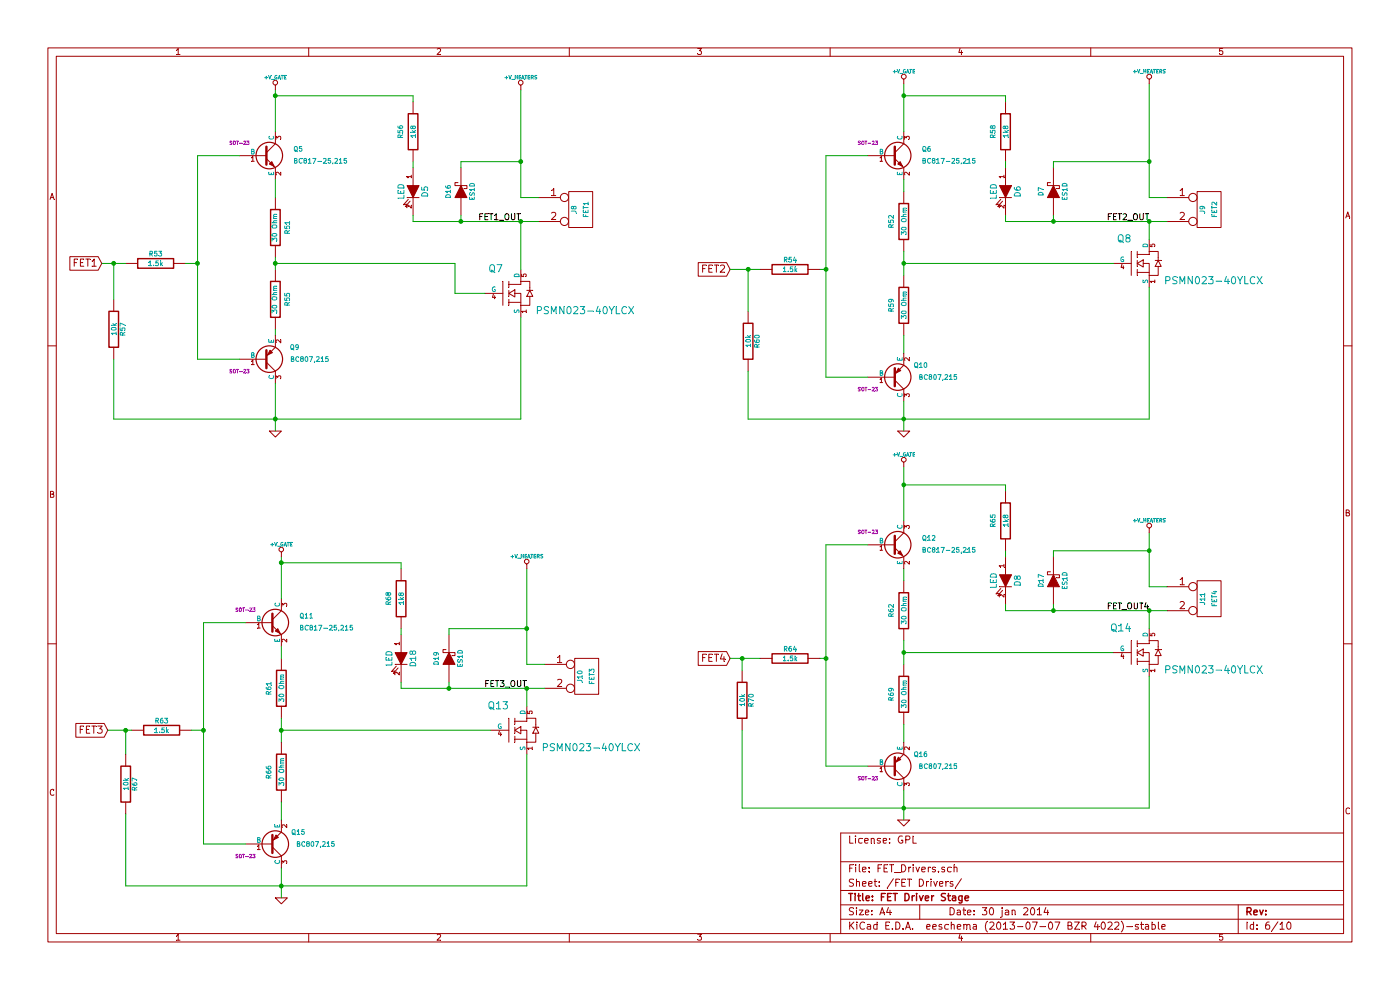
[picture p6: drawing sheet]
EESchema Schematic File Version 2
LIBS:power
LIBS:device
LIBS:transistors
LIBS:conn
LIBS:linear
LIBS:regul
LIBS:74xx
LIBS:cmos4000
LIBS:adc-dac
LIBS:memory
LIBS:xilinx
LIBS:special
LIBS:microcontrollers
LIBS:dsp
LIBS:microchip
LIBS:analog_switches
LIBS:motorola
LIBS:texas
LIBS:intel
LIBS:audio
LIBS:interface
LIBS:digital-audio
LIBS:philips
LIBS:display
LIBS:cypress
LIBS:siliconi
LIBS:opto
LIBS:atmel
LIBS:contrib
LIBS:valves
LIBS:decapede-parts
LIBS:RMC
LIBS:Decapede-cache
EELAYER 27 0
EELAYER END
$Descr A4 11693 8268
encoding utf-8
Sheet 6 10
Title "FET Driver Stage"
Date "30 jan 2014"
Rev ""
Comp ""
Comment1 "License: GPL"
Comment2 ""
Comment3 ""
Comment4 ""
$EndDescr
$Comp
L R R53
U 1 1
P 1300 2200
F 0 "R53" V 1380 2200 40  0000 C CNN
F 1 "1.5k" V 1300 2200 40  0000 C CNN
F 2 "~" V 1230 2200 30  0000 C CNN
F 3 "~" H 1300 2200 30  0000 C CNN
	1    1300 2200
	0    -1   -1   0   
$EndComp
$Comp
L R R51
U 1 1
P 2300 1900
F 0 "R51" V 2200 1900 40  0000 C CNN
F 1 "30 Ohm" V 2307 1901 40  0000 C CNN
F 2 "~" V 2230 1900 30  0000 C CNN
F 3 "~" H 2300 1900 30  0000 C CNN
	1    2300 1900
	-1   0    0    1   
$EndComp
$Comp
L R R56
U 1 1
P 3450 1100
F 0 "R56" V 3350 1100 40  0000 C CNN
F 1 "1k8" V 3457 1101 40  0000 C CNN
F 2 "~" V 3380 1100 30  0000 C CNN
F 3 "~" H 3450 1100 30  0000 C CNN
	1    3450 1100
	1    0    0    -1  
$EndComp
$Comp
L R R55
U 1 1
P 2300 2500
F 0 "R55" V 2200 2500 40  0000 C CNN
F 1 "30 Ohm" V 2307 2501 40  0000 C CNN
F 2 "~" V 2230 2500 30  0000 C CNN
F 3 "~" H 2300 2500 30  0000 C CNN
	1    2300 2500
	-1   0    0    1   
$EndComp
$Comp
L R R57
U 1 1
P 950 2750
F 0 "R57" V 1030 2750 40  0000 C CNN
F 1 "10k" V 957 2751 40  0000 C CNN
F 2 "~" V 880 2750 30  0000 C CNN
F 3 "~" H 950 2750 30  0000 C CNN
	1    950  2750
	1    0    0    -1  
$EndComp
$Comp
L BC807-40 Q9
U 1 1
P 2200 3000
F 0 "Q9" H 2500 2900 40  0000 R CNN
F 1 "BC807,215" H 2750 3000 40  0000 R CNN
F 2 "SOT-23" H 2000 3102 29  0000 C CNN
F 3 "~" H 2200 3000 60  0000 C CNN
	1    2200 3000
	1    0    0    1   
$EndComp
$Comp
L PSMN023-40YLCX Q7
U 1 1
P 4250 2450
F 0 "Q7" H 4200 2650 60  0000 R CNN
F 1 "PSMN023-40YLCX" H 5300 2300 60  0000 R CNN
F 2 "~" H 4250 2450 60  0000 C CNN
F 3 "~" H 4250 2450 60  0000 C CNN
	1    4250 2450
	1    0    0    -1  
$EndComp
$Comp
L BC817-40 Q5
U 1 1
P 2200 1300
F 0 "Q5" H 2450 1350 40  0000 L CNN
F 1 "BC817-25,215" H 2450 1250 40  0000 L CNN
F 2 "SOT-23" H 2000 1402 29  0000 C CNN
F 3 "~" H 2200 1300 60  0000 C CNN
	1    2200 1300
	1    0    0    -1  
$EndComp
$Comp
L GND #PWR0135
U 1 1
P 2300 3600
F 0 "#PWR0135" H 2300 3600 30  0001 C CNN
F 1 "GND" H 2300 3530 30  0001 C CNN
F 2 "" H 2300 3600 60  0000 C CNN
F 3 "" H 2300 3600 60  0000 C CNN
	1    2300 3600
	1    0    0    -1  
$EndComp
Text GLabel 850  2200 0    60   Input ~ 0
FET1
$Comp
L CONN_2 J8
U 1 1
P 4850 1750
F 0 "J8" V 4800 1750 40  0000 C CNN
F 1 "FET1" V 4900 1750 40  0000 C CNN
F 2 "" H 4850 1750 60  0000 C CNN
F 3 "" H 4850 1750 60  0000 C CNN
	1    4850 1750
	1    0    0    -1  
$EndComp
$Comp
L R R54
U 1 1
P 6600 2250
F 0 "R54" V 6680 2250 40  0000 C CNN
F 1 "1.5k" V 6600 2250 40  0000 C CNN
F 2 "~" V 6530 2250 30  0000 C CNN
F 3 "~" H 6600 2250 30  0000 C CNN
	1    6600 2250
	0    -1   -1   0   
$EndComp
$Comp
L R R52
U 1 1
P 7550 1850
F 0 "R52" V 7450 1850 40  0000 C CNN
F 1 "30 Ohm" V 7557 1851 40  0000 C CNN
F 2 "~" V 7480 1850 30  0000 C CNN
F 3 "~" H 7550 1850 30  0000 C CNN
	1    7550 1850
	1    0    0    -1  
$EndComp
$Comp
L R R59
U 1 1
P 7550 2550
F 0 "R59" V 7450 2550 40  0000 C CNN
F 1 "30 Ohm" V 7557 2551 40  0000 C CNN
F 2 "~" V 7480 2550 30  0000 C CNN
F 3 "~" H 7550 2550 30  0000 C CNN
	1    7550 2550
	1    0    0    -1  
$EndComp
$Comp
L R R60
U 1 1
P 6250 2850
F 0 "R60" V 6330 2850 40  0000 C CNN
F 1 "10k" V 6257 2851 40  0000 C CNN
F 2 "~" V 6180 2850 30  0000 C CNN
F 3 "~" H 6250 2850 30  0000 C CNN
	1    6250 2850
	1    0    0    -1  
$EndComp
$Comp
L BC807-40 Q10
U 1 1
P 7450 3150
F 0 "Q10" H 7750 3050 40  0000 R CNN
F 1 "BC807,215" H 8000 3150 40  0000 R CNN
F 2 "SOT-23" H 7250 3252 29  0000 C CNN
F 3 "~" H 7450 3150 60  0000 C CNN
	1    7450 3150
	1    0    0    1   
$EndComp
$Comp
L PSMN023-40YLCX Q8
U 1 1
P 9500 2200
F 0 "Q8" H 9450 2400 60  0000 R CNN
F 1 "PSMN023-40YLCX" H 10550 2050 60  0000 R CNN
F 2 "~" H 9500 2200 60  0000 C CNN
F 3 "~" H 9500 2200 60  0000 C CNN
	1    9500 2200
	1    0    0    -1  
$EndComp
$Comp
L BC817-40 Q6
U 1 1
P 7450 1300
F 0 "Q6" H 7700 1350 40  0000 L CNN
F 1 "BC817-25,215" H 7700 1250 40  0000 L CNN
F 2 "SOT-23" H 7250 1402 29  0000 C CNN
F 3 "~" H 7450 1300 60  0000 C CNN
	1    7450 1300
	1    0    0    -1  
$EndComp
$Comp
L GND #PWR0136
U 1 1
P 7550 3600
F 0 "#PWR0136" H 7550 3600 30  0001 C CNN
F 1 "GND" H 7550 3530 30  0001 C CNN
F 2 "" H 7550 3600 60  0000 C CNN
F 3 "" H 7550 3600 60  0000 C CNN
	1    7550 3600
	1    0    0    -1  
$EndComp
Text GLabel 6100 2250 0    60   Input ~ 0
FET2
$Comp
L CONN_2 J9
U 1 1
P 10100 1750
F 0 "J9" V 10050 1750 40  0000 C CNN
F 1 "FET2" V 10150 1750 40  0000 C CNN
F 2 "" H 10100 1750 60  0000 C CNN
F 3 "" H 10100 1750 60  0000 C CNN
	1    10100 1750
	1    0    0    -1  
$EndComp
$Comp
L R R63
U 1 1
P 1350 6100
F 0 "R63" V 1430 6100 40  0000 C CNN
F 1 "1.5k" V 1350 6100 40  0000 C CNN
F 2 "~" V 1280 6100 30  0000 C CNN
F 3 "~" H 1350 6100 30  0000 C CNN
	1    1350 6100
	0    -1   -1   0   
$EndComp
$Comp
L R R61
U 1 1
P 2350 5750
F 0 "R61" V 2250 5750 40  0000 C CNN
F 1 "30 Ohm" V 2357 5751 40  0000 C CNN
F 2 "~" V 2280 5750 30  0000 C CNN
F 3 "~" H 2350 5750 30  0000 C CNN
	1    2350 5750
	1    0    0    -1  
$EndComp
$Comp
L R R66
U 1 1
P 2350 6450
F 0 "R66" V 2250 6450 40  0000 C CNN
F 1 "30 Ohm" V 2357 6451 40  0000 C CNN
F 2 "~" V 2280 6450 30  0000 C CNN
F 3 "~" H 2350 6450 30  0000 C CNN
	1    2350 6450
	1    0    0    -1  
$EndComp
$Comp
L R R67
U 1 1
P 1050 6550
F 0 "R67" V 1130 6550 40  0000 C CNN
F 1 "10k" V 1057 6551 40  0000 C CNN
F 2 "~" V 980 6550 30  0000 C CNN
F 3 "~" H 1050 6550 30  0000 C CNN
	1    1050 6550
	1    0    0    -1  
$EndComp
$Comp
L BC807-40 Q15
U 1 1
P 2250 7050
F 0 "Q15" H 2550 6950 40  0000 R CNN
F 1 "BC807,215" H 2800 7050 40  0000 R CNN
F 2 "SOT-23" H 2050 7152 29  0000 C CNN
F 3 "~" H 2250 7050 60  0000 C CNN
	1    2250 7050
	1    0    0    1   
$EndComp
$Comp
L PSMN023-40YLCX Q13
U 1 1
P 4300 6100
F 0 "Q13" H 4250 6300 60  0000 R CNN
F 1 "PSMN023-40YLCX" H 5350 5950 60  0000 R CNN
F 2 "~" H 4300 6100 60  0000 C CNN
F 3 "~" H 4300 6100 60  0000 C CNN
	1    4300 6100
	1    0    0    -1  
$EndComp
$Comp
L BC817-40 Q11
U 1 1
P 2250 5200
F 0 "Q11" H 2500 5250 40  0000 L CNN
F 1 "BC817-25,215" H 2500 5150 40  0000 L CNN
F 2 "SOT-23" H 2050 5302 29  0000 C CNN
F 3 "~" H 2250 5200 60  0000 C CNN
	1    2250 5200
	1    0    0    -1  
$EndComp
$Comp
L GND #PWR0137
U 1 1
P 2350 7500
F 0 "#PWR0137" H 2350 7500 30  0001 C CNN
F 1 "GND" H 2350 7430 30  0001 C CNN
F 2 "" H 2350 7500 60  0000 C CNN
F 3 "" H 2350 7500 60  0000 C CNN
	1    2350 7500
	1    0    0    -1  
$EndComp
Text GLabel 900  6100 0    60   Input ~ 0
FET3
$Comp
L CONN_2 J10
U 1 1
P 4900 5650
F 0 "J10" V 4850 5650 40  0000 C CNN
F 1 "FET3" V 4950 5650 40  0000 C CNN
F 2 "" H 4900 5650 60  0000 C CNN
F 3 "" H 4900 5650 60  0000 C CNN
	1    4900 5650
	1    0    0    -1  
$EndComp
$Comp
L R R64
U 1 1
P 6600 5500
F 0 "R64" V 6680 5500 40  0000 C CNN
F 1 "1.5k" V 6600 5500 40  0000 C CNN
F 2 "~" V 6530 5500 30  0000 C CNN
F 3 "~" H 6600 5500 30  0000 C CNN
	1    6600 5500
	0    -1   -1   0   
$EndComp
$Comp
L R R62
U 1 1
P 7550 5100
F 0 "R62" V 7450 5100 40  0000 C CNN
F 1 "30 Ohm" V 7557 5101 40  0000 C CNN
F 2 "~" V 7480 5100 30  0000 C CNN
F 3 "~" H 7550 5100 30  0000 C CNN
	1    7550 5100
	1    0    0    -1  
$EndComp
$Comp
L R R69
U 1 1
P 7550 5800
F 0 "R69" V 7450 5800 40  0000 C CNN
F 1 "30 Ohm" V 7557 5801 40  0000 C CNN
F 2 "~" V 7480 5800 30  0000 C CNN
F 3 "~" H 7550 5800 30  0000 C CNN
	1    7550 5800
	1    0    0    -1  
$EndComp
$Comp
L R R70
U 1 1
P 6200 5850
F 0 "R70" V 6280 5850 40  0000 C CNN
F 1 "10k" V 6207 5851 40  0000 C CNN
F 2 "~" V 6130 5850 30  0000 C CNN
F 3 "~" H 6200 5850 30  0000 C CNN
	1    6200 5850
	1    0    0    -1  
$EndComp
$Comp
L BC807-40 Q16
U 1 1
P 7450 6400
F 0 "Q16" H 7750 6300 40  0000 R CNN
F 1 "BC807,215" H 8000 6400 40  0000 R CNN
F 2 "SOT-23" H 7250 6502 29  0000 C CNN
F 3 "~" H 7450 6400 60  0000 C CNN
	1    7450 6400
	1    0    0    1   
$EndComp
$Comp
L PSMN023-40YLCX Q14
U 1 1
P 9500 5450
F 0 "Q14" H 9450 5650 60  0000 R CNN
F 1 "PSMN023-40YLCX" H 10550 5300 60  0000 R CNN
F 2 "~" H 9500 5450 60  0000 C CNN
F 3 "~" H 9500 5450 60  0000 C CNN
	1    9500 5450
	1    0    0    -1  
$EndComp
$Comp
L BC817-40 Q12
U 1 1
P 7450 4550
F 0 "Q12" H 7700 4600 40  0000 L CNN
F 1 "BC817-25,215" H 7700 4500 40  0000 L CNN
F 2 "SOT-23" H 7250 4652 29  0000 C CNN
F 3 "~" H 7450 4550 60  0000 C CNN
	1    7450 4550
	1    0    0    -1  
$EndComp
$Comp
L GND #PWR0138
U 1 1
P 7550 6850
F 0 "#PWR0138" H 7550 6850 30  0001 C CNN
F 1 "GND" H 7550 6780 30  0001 C CNN
F 2 "" H 7550 6850 60  0000 C CNN
F 3 "" H 7550 6850 60  0000 C CNN
	1    7550 6850
	1    0    0    -1  
$EndComp
Text GLabel 6100 5500 0    60   Input ~ 0
FET4
$Comp
L CONN_2 J11
U 1 1
P 10100 5000
F 0 "J11" V 10050 5000 40  0000 C CNN
F 1 "FET4" V 10150 5000 40  0000 C CNN
F 2 "" H 10100 5000 60  0000 C CNN
F 3 "" H 10100 5000 60  0000 C CNN
	1    10100 5000
	1    0    0    -1  
$EndComp
Text Label 4350 1850 2    50   ~ 0
FET1_OUT
Text Label 9600 1850 2    50   ~ 0
FET2_OUT
Text Label 4400 5750 2    50   ~ 0
FET3_OUT
Text Label 9600 5100 2    50   ~ 0
FET_OUT4
$Comp
L DIODESCH D16
U 1 1
P 3850 1600
F 0 "D16" H 3850 1700 40  0000 C CNN
F 1 "ES1D" H 3850 1500 40  0000 C CNN
F 2 "~" H 3850 1600 60  0000 C CNN
F 3 "~" H 3850 1600 60  0000 C CNN
	1    3850 1600
	0    -1   -1   0   
$EndComp
$Comp
L LED D5
U 1 1
P 3450 1600
F 0 "D5" H 3450 1700 50  0000 C CNN
F 1 "LED" H 3450 1500 50  0000 C CNN
F 2 "~" H 3450 1600 60  0000 C CNN
F 3 "~" H 3450 1600 60  0000 C CNN
	1    3450 1600
	0    1    1    0   
$EndComp
Wire Wire Line
	1650 3000 2000 3000
Connection ~ 2300 800 
Wire Wire Line
	3450 800  2300 800 
Wire Wire Line
	3450 850  3450 800 
Wire Wire Line
	3450 1400 3450 1350
Connection ~ 3850 1850
Wire Wire Line
	3450 1850 3450 1800
Wire Wire Line
	3850 1850 3850 1800
Wire Wire Line
	3850 1400 3850 1350
Connection ~ 4350 1850
Connection ~ 4350 1350
Wire Wire Line
	3850 1350 4350 1350
Connection ~ 950  2200
Wire Wire Line
	950  2500 950  2200
Wire Wire Line
	950  3500 950  3000
Wire Wire Line
	9600 4450 9600 4900
Wire Wire Line
	9600 4900 9750 4900
Wire Wire Line
	8400 5100 9750 5100
Wire Wire Line
	9600 5250 9600 5100
Wire Wire Line
	6100 5500 6350 5500
Wire Wire Line
	6200 6750 9600 6750
Wire Wire Line
	9600 6750 9600 5650
Connection ~ 7550 6750
Connection ~ 6900 5500
Wire Wire Line
	6900 6400 7250 6400
Wire Wire Line
	6900 5500 6850 5500
Wire Wire Line
	6900 4550 6900 6400
Wire Wire Line
	7250 4550 6900 4550
Wire Wire Line
	7550 6600 7550 6850
Wire Wire Line
	7550 6050 7550 6200
Connection ~ 7550 5450
Wire Wire Line
	7550 5350 7550 5550
Wire Wire Line
	7550 4750 7550 4850
Wire Wire Line
	7550 3900 7550 4350
Wire Wire Line
	4400 4750 4400 5550
Wire Wire Line
	4400 5550 4550 5550
Wire Wire Line
	3350 5750 4550 5750
Wire Wire Line
	4400 5900 4400 5750
Wire Wire Line
	900  6100 1100 6100
Wire Wire Line
	1050 7400 4400 7400
Wire Wire Line
	4400 7400 4400 6300
Connection ~ 2350 7400
Connection ~ 1700 6100
Wire Wire Line
	1700 7050 2050 7050
Wire Wire Line
	1700 6100 1600 6100
Wire Wire Line
	1700 5200 1700 7050
Wire Wire Line
	2050 5200 1700 5200
Wire Wire Line
	2350 7250 2350 7500
Wire Wire Line
	2350 6700 2350 6850
Connection ~ 2350 6100
Wire Wire Line
	2350 6000 2350 6200
Wire Wire Line
	2350 5400 2350 5500
Wire Wire Line
	2350 4650 2350 5000
Wire Wire Line
	9600 700  9600 1650
Wire Wire Line
	9600 1650 9750 1650
Wire Wire Line
	9600 1850 9600 2000
Wire Wire Line
	6100 2250 6350 2250
Wire Wire Line
	6250 3500 9600 3500
Wire Wire Line
	9600 3500 9600 2400
Connection ~ 7550 3500
Connection ~ 6900 2250
Wire Wire Line
	6900 3150 7250 3150
Wire Wire Line
	6900 2250 6850 2250
Wire Wire Line
	6900 1300 6900 3150
Wire Wire Line
	7250 1300 6900 1300
Wire Wire Line
	7550 3350 7550 3600
Wire Wire Line
	7550 2800 7550 2950
Connection ~ 7550 2200
Wire Wire Line
	7550 2100 7550 2300
Wire Wire Line
	7550 1500 7550 1600
Wire Wire Line
	7550 700  7550 1100
Wire Wire Line
	4350 750  4350 1650
Wire Wire Line
	4350 1650 4500 1650
Wire Wire Line
	3450 1850 4500 1850
Wire Wire Line
	4350 1850 4350 2250
Wire Wire Line
	850  2200 1050 2200
Wire Wire Line
	950  3500 4350 3500
Wire Wire Line
	4350 3500 4350 2650
Connection ~ 2300 3500
Connection ~ 1650 2200
Wire Wire Line
	1650 2200 1550 2200
Wire Wire Line
	1650 1300 1650 3000
Wire Wire Line
	2300 3200 2300 3600
Wire Wire Line
	2300 750  2300 1100
Wire Wire Line
	9300 2200 7550 2200
$Comp
L R R65
U 1 1
P 8400 4350
F 0 "R65" V 8300 4350 40  0000 C CNN
F 1 "1k8" V 8407 4351 40  0000 C CNN
F 2 "~" V 8330 4350 30  0000 C CNN
F 3 "~" H 8400 4350 30  0000 C CNN
	1    8400 4350
	1    0    0    -1  
$EndComp
$Comp
L DIODESCH D17
U 1 1
P 8800 4850
F 0 "D17" H 8800 4950 40  0000 C CNN
F 1 "ES1D" H 8800 4750 40  0000 C CNN
F 2 "~" H 8800 4850 60  0000 C CNN
F 3 "~" H 8800 4850 60  0000 C CNN
	1    8800 4850
	0    -1   -1   0   
$EndComp
$Comp
L LED D8
U 1 1
P 8400 4850
F 0 "D8" H 8400 4950 50  0000 C CNN
F 1 "LED" H 8400 4750 50  0000 C CNN
F 2 "~" H 8400 4850 60  0000 C CNN
F 3 "~" H 8400 4850 60  0000 C CNN
	1    8400 4850
	0    1    1    0   
$EndComp
Wire Wire Line
	7550 4050 8400 4050
Wire Wire Line
	8400 4050 8400 4100
Wire Wire Line
	8400 4650 8400 4600
Connection ~ 8800 5100
Wire Wire Line
	8400 5100 8400 5050
Wire Wire Line
	8800 5100 8800 5050
Wire Wire Line
	8800 4650 8800 4600
Wire Wire Line
	8800 4600 9600 4600
Connection ~ 9600 1350
Connection ~ 9600 1850
Connection ~ 7550 800 
Wire Wire Line
	6250 3500 6250 3100
Wire Wire Line
	6250 2600 6250 2250
Connection ~ 6250 2250
Wire Wire Line
	1050 6100 1050 6300
Connection ~ 1050 6100
Wire Wire Line
	1050 6800 1050 7400
$Comp
L R R68
U 1 1
P 3350 5000
F 0 "R68" V 3250 5000 40  0000 C CNN
F 1 "1k8" V 3357 5001 40  0000 C CNN
F 2 "~" V 3280 5000 30  0000 C CNN
F 3 "~" H 3350 5000 30  0000 C CNN
	1    3350 5000
	1    0    0    -1  
$EndComp
$Comp
L DIODESCH D19
U 1 1
P 3750 5500
F 0 "D19" H 3750 5600 40  0000 C CNN
F 1 "ES1D" H 3750 5400 40  0000 C CNN
F 2 "~" H 3750 5500 60  0000 C CNN
F 3 "~" H 3750 5500 60  0000 C CNN
	1    3750 5500
	0    -1   -1   0   
$EndComp
$Comp
L LED D18
U 1 1
P 3350 5500
F 0 "D18" H 3350 5600 50  0000 C CNN
F 1 "LED" H 3350 5400 50  0000 C CNN
F 2 "~" H 3350 5500 60  0000 C CNN
F 3 "~" H 3350 5500 60  0000 C CNN
	1    3350 5500
	0    1    1    0   
$EndComp
Wire Wire Line
	2350 4700 3350 4700
Wire Wire Line
	3350 4700 3350 4750
Wire Wire Line
	3350 5300 3350 5250
Connection ~ 3750 5750
Wire Wire Line
	3350 5750 3350 5700
Wire Wire Line
	3750 5750 3750 5700
Wire Wire Line
	3750 5300 3750 5250
Wire Wire Line
	3750 5250 4400 5250
Connection ~ 4400 5750
Connection ~ 4400 5250
Connection ~ 2350 4700
Wire Wire Line
	4100 6100 2350 6100
Wire Wire Line
	6200 6750 6200 6100
Wire Wire Line
	6200 5600 6200 5500
Connection ~ 6200 5500
Wire Wire Line
	7550 5450 9300 5450
Connection ~ 7550 4050
Connection ~ 9600 4600
Connection ~ 9600 5100
Wire Wire Line
	8400 1850 9750 1850
$Comp
L R R58
U 1 1
P 8400 1100
F 0 "R58" V 8300 1100 40  0000 C CNN
F 1 "1k8" V 8407 1101 40  0000 C CNN
F 2 "~" V 8330 1100 30  0000 C CNN
F 3 "~" H 8400 1100 30  0000 C CNN
	1    8400 1100
	1    0    0    -1  
$EndComp
$Comp
L DIODESCH D7
U 1 1
P 8800 1600
F 0 "D7" H 8800 1700 40  0000 C CNN
F 1 "ES1D" H 8800 1500 40  0000 C CNN
F 2 "~" H 8800 1600 60  0000 C CNN
F 3 "~" H 8800 1600 60  0000 C CNN
	1    8800 1600
	0    -1   -1   0   
$EndComp
$Comp
L LED D6
U 1 1
P 8400 1600
F 0 "D6" H 8400 1700 50  0000 C CNN
F 1 "LED" H 8400 1500 50  0000 C CNN
F 2 "~" H 8400 1600 60  0000 C CNN
F 3 "~" H 8400 1600 60  0000 C CNN
	1    8400 1600
	0    1    1    0   
$EndComp
Wire Wire Line
	7550 800  8400 800 
Wire Wire Line
	8400 800  8400 850 
Wire Wire Line
	8400 1400 8400 1350
Connection ~ 8800 1850
Wire Wire Line
	8400 1850 8400 1800
Wire Wire Line
	8800 1850 8800 1800
Wire Wire Line
	8800 1400 8800 1350
Wire Wire Line
	8800 1350 9600 1350
Wire Wire Line
	2000 1300 1650 1300
Wire Wire Line
	2300 1650 2300 1500
Wire Wire Line
	2300 2250 2300 2150
Wire Wire Line
	2300 2750 2300 2800
Wire Wire Line
	2300 2200 3800 2200
Wire Wire Line
	3800 2200 3800 2450
Wire Wire Line
	3800 2450 4050 2450
Connection ~ 2300 2200
$Comp
L +V_GATE #PWR0139
U 1 1
P 2300 750
F 0 "#PWR0139" H 2300 720 30  0001 C CNN
F 1 "+V_GATE" H 2300 850 30  0000 C CNN
F 2 "~" H 2300 750 60  0000 C CNN
F 3 "~" H 2300 750 60  0000 C CNN
	1    2300 750 
	1    0    0    -1  
$EndComp
$Comp
L +V_GATE #PWR0140
U 1 1
P 7550 700
F 0 "#PWR0140" H 7550 670 30  0001 C CNN
F 1 "+V_GATE" H 7550 800 30  0000 C CNN
F 2 "~" H 7550 700 60  0000 C CNN
F 3 "~" H 7550 700 60  0000 C CNN
	1    7550 700 
	1    0    0    -1  
$EndComp
$Comp
L +V_GATE #PWR0141
U 1 1
P 7550 3900
F 0 "#PWR0141" H 7550 3870 30  0001 C CNN
F 1 "+V_GATE" H 7550 4000 30  0000 C CNN
F 2 "~" H 7550 3900 60  0000 C CNN
F 3 "~" H 7550 3900 60  0000 C CNN
	1    7550 3900
	1    0    0    -1  
$EndComp
$Comp
L +V_GATE #PWR0142
U 1 1
P 2350 4650
F 0 "#PWR0142" H 2350 4620 30  0001 C CNN
F 1 "+V_GATE" H 2350 4750 30  0000 C CNN
F 2 "~" H 2350 4650 60  0000 C CNN
F 3 "~" H 2350 4650 60  0000 C CNN
	1    2350 4650
	1    0    0    -1  
$EndComp
$Comp
L +V_HEATERS #PWR0143
U 1 1
P 4350 750
F 0 "#PWR0143" H 4350 720 30  0001 C CNN
F 1 "+V_HEATERS" H 4350 850 30  0000 C CNN
F 2 "~" H 4350 750 60  0000 C CNN
F 3 "~" H 4350 750 60  0000 C CNN
	1    4350 750 
	1    0    0    -1  
$EndComp
$Comp
L +V_HEATERS #PWR0144
U 1 1
P 9600 700
F 0 "#PWR0144" H 9600 670 30  0001 C CNN
F 1 "+V_HEATERS" H 9600 800 30  0000 C CNN
F 2 "~" H 9600 700 60  0000 C CNN
F 3 "~" H 9600 700 60  0000 C CNN
	1    9600 700 
	1    0    0    -1  
$EndComp
$Comp
L +V_HEATERS #PWR0145
U 1 1
P 4400 4750
F 0 "#PWR0145" H 4400 4720 30  0001 C CNN
F 1 "+V_HEATERS" H 4400 4850 30  0000 C CNN
F 2 "~" H 4400 4750 60  0000 C CNN
F 3 "~" H 4400 4750 60  0000 C CNN
	1    4400 4750
	1    0    0    -1  
$EndComp
$Comp
L +V_HEATERS #PWR0146
U 1 1
P 9600 4450
F 0 "#PWR0146" H 9600 4420 30  0001 C CNN
F 1 "+V_HEATERS" H 9600 4550 30  0000 C CNN
F 2 "~" H 9600 4450 60  0000 C CNN
F 3 "~" H 9600 4450 60  0000 C CNN
	1    9600 4450
	1    0    0    -1  
$EndComp
$EndSCHEMATC
